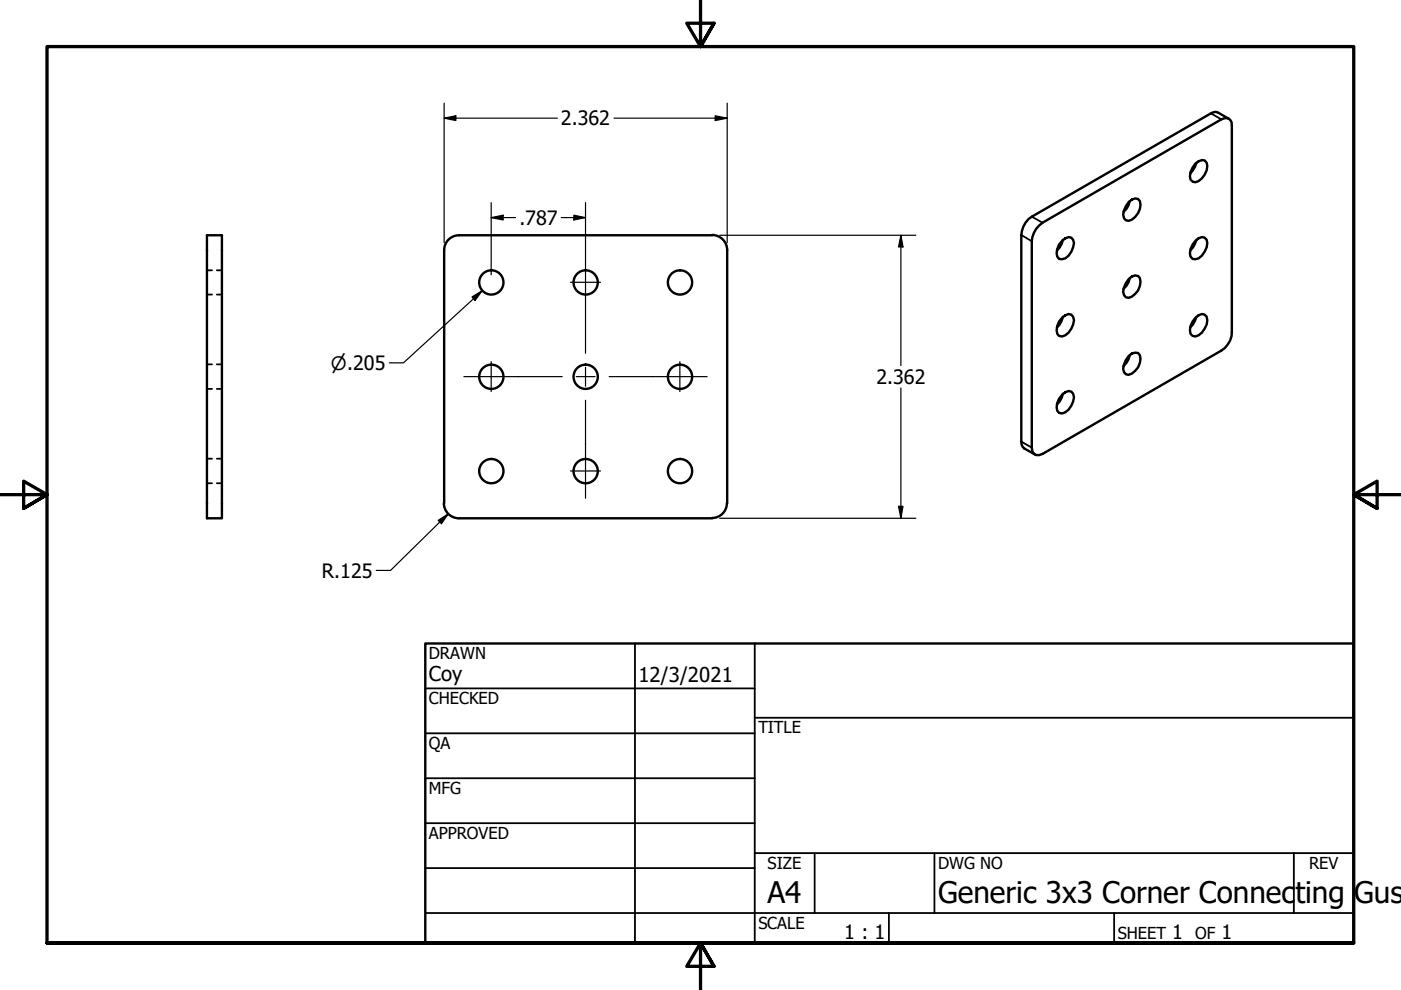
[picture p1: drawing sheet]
<svg xmlns="http://www.w3.org/2000/svg" width="297mm" height="210mm" viewBox="0 0 297 210" stroke-linecap="round" stroke-linejoin="round" font-family="sans-serif">
<!-- layer: Hidden (ANSI) -->
<path d="M43.9 57.3h1.1M46 57.3h1.1M43.9 77.3h1.1M43.9 62.5h1.1M46 77.3h1.1M46 62.5h1.1M43.9 97.3h1.1M43.9 82.5h1.1M46 97.3h1.1M46 82.5h1.1M43.9 102.5h1.1M46 102.5h1.1" fill="none" stroke="#000" stroke-width=".38"/>
<!-- layer: Visible (ANSI) -->
<g fill="none" stroke="#000" stroke-width=".51">
<path d="M253.4 34.7l.7-.5 .7-.3 .6 .1a2.25 2.25 0 0 1 0 3.1 2.25 2.25 0 0 1-2.5 1.4 2.16 2.16 0 0 1 0-3zM253.7 34.5l-.3 .8-1.1 1.5M260.5 25.2l-2.7-1.5-1.1 .3-37.9 21.9a4.8 4.8 0 0 0-2.3 3.9v43.8l.1 .7 .6 .8 2.3 1.3M43.9 49.9h3.2v60h-3.2zM94.2 53.1v53.6M97.3 49.9a3.1 3.1 0 0 0-3.1 3.1M97.3 49.9h53.7M151 49.8a3.2 3.2 0 0 1 3.2 3.2M154.2 53.1v53.6M220.3 47.8l.7-.6 38-21.9a1.37 1.37 0 0 1 1.5-.1 1.37 1.37 0 0 1 .7 1.4v43.9a4.6 4.6 0 0 1-2.2 3.8l-38 21.9a1.41 1.41 0 0 1-1.6 .2 1.41 1.41 0 0 1-.6-1.5v-43.7a5 5 0 0 1 1.5-3.4zM225.2 51.1l.7-.6 .7-.2 .5 .1 .4 .4a3.5 3.5 0 0 1-2.3 4.2l-.7-.1a2.46 2.46 0 0 1 0-3zM225.4 50.8l-.7 1.7-.6 .6"/>
<path d="M239.3 59.2l.7-.6 .7-.2 .6 .1a2.46 2.46 0 0 1 0 3.1l-1.3 1.3-.7 .3-.6-.2-.4-.4a3.6 3.6 0 0 1 1-3.4zM239.3 42.9l.7-.6 .7-.2 .6 .1a2.38 2.38 0 0 1 0 3 2.32 2.32 0 0 1-2.6 1.5l-.4-.4a3.6 3.6 0 0 1 1-3.4zM239.5 42.6l-.2 .9-.5 .8-.6 .6M239.5 59l-.7 1.6-.6 .6M253.4 51.1l.7-.6 .7-.2 .6 .1a2.16 2.16 0 0 1 0 3 2.21 2.21 0 0 1-2.5 1.5 2.25 2.25 0 0 1 0-3zM253.7 50.8l-.8 1.7-.6 .6M225.2 67.4l.7-.6 .7-.2 .5 .1 .4 .5a3.6 3.6 0 0 1-1.6 3.9l-.7 .2-.7-.1a2.46 2.46 0 0 1 0-3zM225.4 67.2l-.7 1.6-.6 .6M239.3 75.5l.7-.5 .7-.2h.6a2.46 2.46 0 0 1 0 3.1l-1.3 1.3-.7 .3-.6-.2-.4-.4a3.6 3.6 0 0 1 1-3.4zM239.5 75.3l-.2 .9-1.1 1.4M253.4 67.4l.7-.6 .7-.2 .6 .1 .4 .5a3.8 3.8 0 0 1-2.4 4.1l-.5-.1-.5-.4a3.4 3.4 0 0 1 1-3.4zM253.7 67.2l-.8 1.6-.6 .6"/>
<path d="M225.2 83.7l.7-.5 .7-.3 .5 .1 .4 .5a3.6 3.6 0 0 1-1.6 3.9l-.7 .3-.7-.2a2.38 2.38 0 0 1 0-2.9zM225.4 83.5l-.7 1.6-.6 .7M94.1 106.7a3.2 3.2 0 0 0 3.2 3.2M97.3 109.9h53.7M154.1 106.7a3.1 3.1 0 0 1-3.1 3.1"/>
<circle cx="104.2" cy="59.9" r="2.57"/>
<circle cx="124.2" cy="59.9" r="2.57"/>
<circle cx="144.2" cy="59.9" r="2.57"/>
<circle cx="104.2" cy="79.9" r="2.57"/>
<circle cx="124.2" cy="79.9" r="2.57"/>
<circle cx="144.2" cy="79.9" r="2.57"/>
<circle cx="104.2" cy="99.9" r="2.57"/>
<circle cx="124.2" cy="99.9" r="2.57"/>
<circle cx="144.2" cy="99.9" r="2.57"/>
</g>
<!-- layer: Visible Narrow (ANSI) -->
<path d="M256.7 24l2.3 1.3M216.5 49.8l2.3 1.4M218.8 45.9l2.2 1.3M216.5 93.6l2.3 1.3" fill="none" stroke="#000" stroke-width=".38"/>
<!-- layer: Border (ANSI) -->
<path d="M148.5 -.1v10l-2.9-5h5.8l-2.9 5 2.9-5M0 104.9h10l-5-2.9v5.8l5-2.9-5 2.9M297 104.9h-10l5-2.9v5.8l-5-2.9 5 2.9M10 199.9v-190h277v190h-277h277M151.4 204.9l-2.9-5 2.9 5h-5.8l2.9-5v10" fill="none" stroke="#000" stroke-width=".7"/>
<!-- layer: Title (ANSI) -->
<g fill="none" stroke="#000" stroke-width=".38">
<path d="M134.6 136.4v63.5M160 136.4v63.5M90.2 146h69.8M90.2 155.5h69.8M160 152.2h127M90.2 165h69.8M90.2 174.5h69.8M90.2 193.6h196.8M90.2 184.1h69.8M160 180.9h127M172.7 180.9v12.7M188.5 193.6v6.3"/>
<path d="M198.1 180.9v12.7M236.2 193.6v6.3M274.3 180.9v12.7"/>
</g>
<path d="M90.2 136.4h196.8v63.5h-196.8z" fill="none" stroke="#000" stroke-width=".51"/>
<!-- layer: Dimension (ANSI) -->
<g fill="none" stroke="#000" stroke-width=".25">
<path d="M94.2 25.1l2.4-.6v1.1zM94.2 25.1h24M94.2 21.9v29.6M130.2 25.1h24M151.6 24.5l2.6 .6-2.6 .5zM154.2 21.9v29.6M104.1 46.1l2.6-.5v1zM104.1 46.1h5.2M104.1 43v15.3M119 46.1h5.1M121.7 45.6l2.4 .5-2.4 .5zM124.1 43v11.1"/>
<path d="M152.6 49.9h41.6M191 49.9l.5 2.5h-1zM191 49.9v27.6M100.1 63l2.1-1.4-1.5 2.1zM102.2 61.6l-16.7 15.3h-3M191 82.3v27.6M92.9 110.3l2.2-1.4-1.5 2.1zM95.1 108.9l-12.3 12h-3M152.6 109.9h41.6M190.5 107.4h1l-.5 2.5z"/>
</g>
<g fill="#000">
<path d="M94.2 25.1l2.4-.6v1.1z" fill-rule="evenodd"/>
<path d="M151.6 24.5l2.6 .6-2.6 .5z" fill-rule="evenodd"/>
<path d="M104.1 46.1l2.6-.5v1z" fill-rule="evenodd"/>
<path d="M121.7 45.6l2.4 .5-2.4 .5z" fill-rule="evenodd"/>
<path d="M191 49.9l.5 2.5h-1z" fill-rule="evenodd"/>
<path d="M100.1 63l2.1-1.4-1.5 2.1z" fill-rule="evenodd"/>
<path d="M92.9 110.3l2.2-1.4-1.5 2.1z" fill-rule="evenodd"/>
<path d="M190.5 107.4h1l-.5 2.5z" fill-rule="evenodd"/>
</g>
<!-- layer: Center Mark (ANSI) -->
<path d="M121 59.9h6.3M104.1 76.7v6.3M144.1 76.7v6.3M121 99.9h6.3" fill="none" stroke="#000" stroke-width=".25"/>
<!-- layer: Centerline (ANSI) -->
<path d="M124.1 54.1v20.8M98.4 79.9h20.8M122.2 79.9h4M124.1 77.9v4M129.2 79.9h20.7M124.1 84.9v20.7" fill="none" stroke="#000" stroke-width=".25"/>
<g font-size="6.3">
<text x="162.8" y="191.4">A4</text>
<text x="198.9" y="191.5">Generic 3x3 Corner Connec</text>
<text x="274.6" y="191.5">ting</text>
<text x="287.1" y="191.5">Gus</text>
</g>
<g font-size="4.3">
<text x="90.9" y="144.3">Coy</text>
<text x="135.4" y="144.5">12/3/2021</text>
</g>
<g font-size="4.2">
<text x="118.9" y="26.6">2.362</text>
<text x="110.1" y="47.7">.787</text>
<text x="185.8" y="81.4">2.362</text>
<text x="68.3" y="122.5">R.125</text>
<text x="179" y="199.2">1 : 1</text>
<text x="248.5" y="199.1">1</text>
<text x="259" y="199.1">1</text>
</g>
<text font-size="3.9" x="70.2" y="78.4">⌀.205</text>
<g font-size="3.5">
<text x="90.9" y="139.7">DRAWN</text>
<text x="90.9" y="149.3">CHECKED</text>
<text x="160.8" y="155.5">TITLE</text>
<text x="90.9" y="158.8">QA</text>
<text x="90.9" y="168.3">MFG</text>
<text x="90.9" y="177.8">APPROVED</text>
<text x="162.8" y="184.2">SIZE</text>
<text x="198.9" y="184.2">DWG NO</text>
<text x="277.6" y="184.2">REV</text>
<text x="160.8" y="196.9">SCALE</text>
<text x="237" y="199.1">SHEET</text>
<text x="253.4" y="199.1">OF</text>
</g>
</svg>
